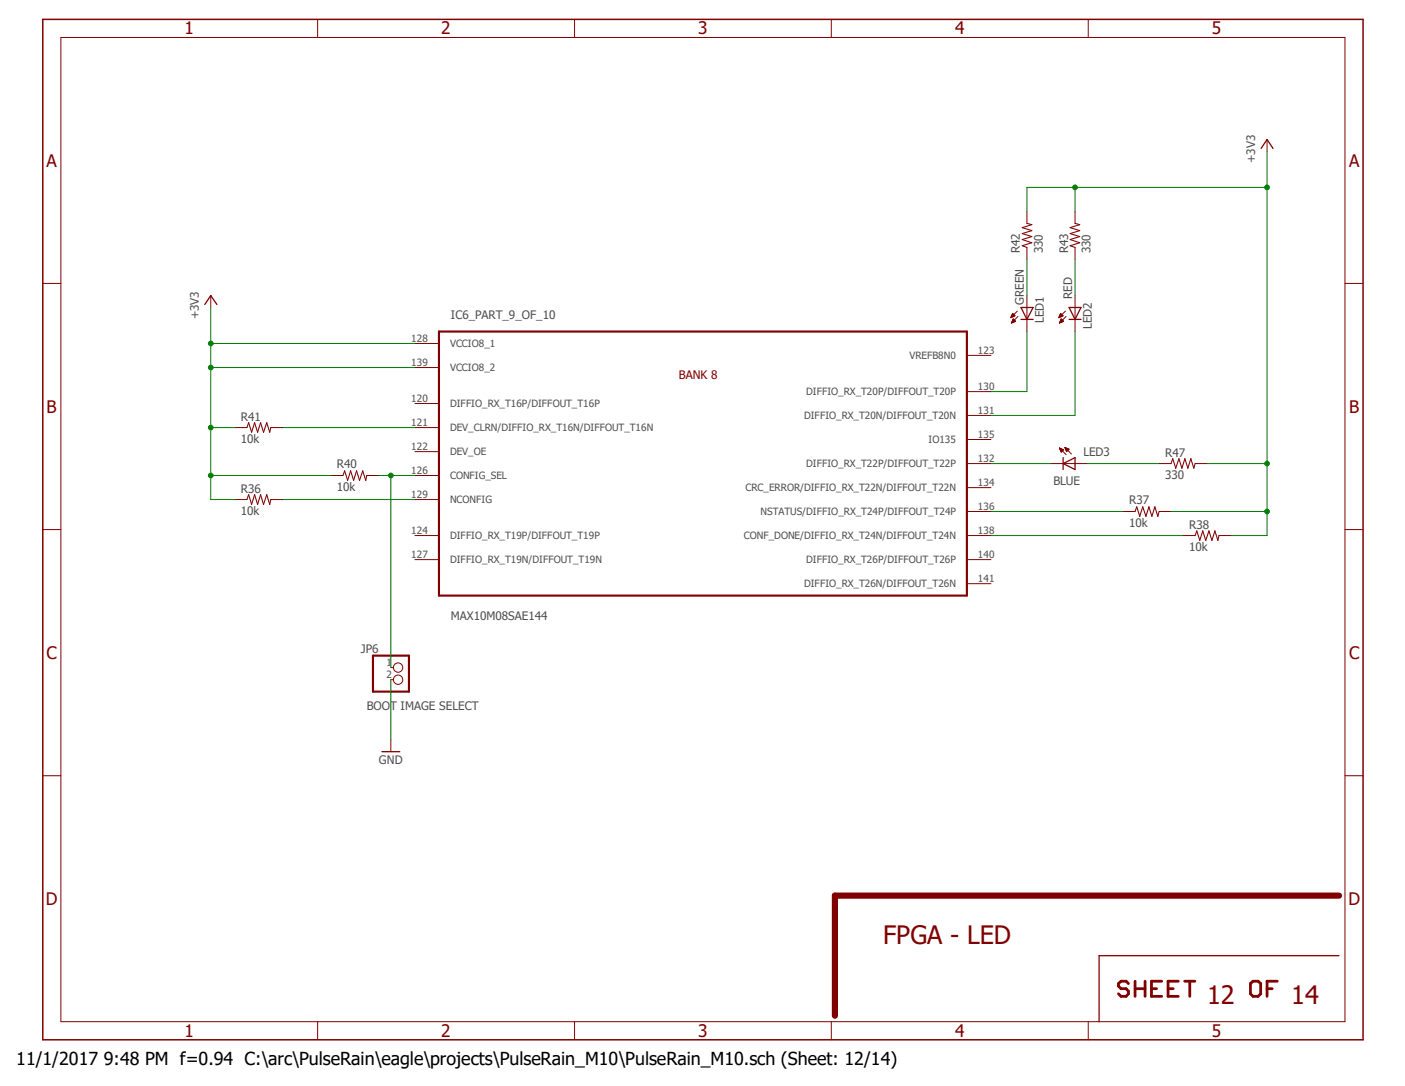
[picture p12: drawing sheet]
<svg xmlns="http://www.w3.org/2000/svg" width="279mm" height="216mm" viewBox="0 0 279 216" stroke-linecap="round" stroke-linejoin="round" font-family="sans-serif">
<path d="M8 3.6l263.4 203.7M271.4 3.6l-263.4 203.7" fill="none" stroke="#fff" stroke-width=".2"/>
<path d="M8.5 3.9h262.6v202.8h-262.6z" fill="none" stroke="#800000" stroke-width=".3"/>
<g fill="none" stroke="#800000" stroke-width=".2">
<path d="M12.1 7.5h255.4v195.6h-255.4zM63.2 3.9v3.6M114.3 3.9v3.6M165.3 3.9v3.6M216.4 3.9v3.6M252 27.7v2.4M8.5 56.3h3.6M41.9 58.8v2.3M204.2 42v2.4M204.2 49.2v2.4M204.2 58.8v7.1M213.8 42v2.4"/>
<path d="M213.8 49.2v2.4M213.8 58.8v7.1M267.5 56.3h3.6M82.5 68.3h4.8M82.5 73.1h4.8M192.3 77.9h4.8M192.3 70.7h4.8M201 63.1h.2M201.1 63h.2M201.1 62.9h.4M201.1 62.9h.6M201.1 64.2h.1"/>
<path d="M201.2 62.8h.6M201.2 64.1h.2M201.2 62.7h.5M201.2 64.1h.3M201.3 62.6h.3M201.3 64h.5M201.3 62.5h.3M201.3 62.4h.2M201.3 63.9h.6M201.3 63.8h.6M201.3 62.4h.1M201.3 63.7h.5"/>
<path d="M201.4 62.3l.4 .5-.8 .4zM201.4 63.6h.3M201.5 63.5h.1M201.5 63.4h.1M201.5 63.4l-.4 .8M201.5 63.4l.5 .5-.9 .3M202.3 61.8l-1.3 1.4M202.4 62.9l-1.3 1.3M210.6 63.1h.1M210.6 63h.3M210.7 62.9h.4M210.7 62.9h.6"/>
<path d="M210.7 64.2h.1M210.7 62.8h.7M210.7 64.1h.2M210.7 64.1h.4M210.8 62.7h.5M210.8 62.6h.4M210.8 64h.5M210.8 62.5h.3M210.8 63.9h.7M210.9 62.4h.1M210.9 63.8h.6M210.9 63.7h.5"/>
<path d="M210.9 63.6h.4M210.9 63.6h.3M211 63.5h.1M211 63.4h.1M211 63.4l-.3 .8M211 63.4l.5 .5M211.4 62.8l-.5-.5-.3 .9M211.4 62.8l-.8 .4M211.5 63.9l-.8 .3M211.9 61.8l-1.3 1.4M212 62.9l-1.3 1.3M46.7 85h2.4"/>
<path d="M46.7 99.3h2.4M53.8 85h2.5M53.8 99.3h2.5M65.8 94.5h2.4M72.9 94.5h2.5M82.5 80.2h4.8M82.5 85h4.8M82.5 89.8h4.8M82.5 94.5h4.8M82.5 99.3h4.8M192.3 82.6h4.8M192.3 92.2h4.8"/>
<path d="M192.3 96.9h4.8M192.3 87.4h4.8M209 92.2h7.2M210.7 89.1l1.3 1.3M210.7 89.1h.1M210.7 89.1l.8 .3-.5 .5M210.7 89.1l.3 .8M210.7 89.2h.4M210.7 89.2h.2M210.8 89.3h.5M210.8 89.4h.7M210.9 89.5h.6"/>
<path d="M210.9 89.6h.4M210.9 89.5h.5M210.9 89.7h.3M211 89.8h.1M211 89.9h.1M211.8 88.9l1.3 1.4M211.8 88.9l.8 .4-.5 .5zM211.8 89.1h.3M211.8 89h.1M211.8 89.2h.5M211.9 89.2h.5M211.9 89.3h.7"/>
<path d="M212 89.5h.4M212 89.4h.5M212 89.5h.3M212 89.6h.3M212.1 89.7h.1M230.5 92.2h2.4M237.7 92.2h2.3M8.5 105.3h3.6M82.5 106.5h4.8M82.5 111.3h4.8M192.3 106.5h4.8M192.3 111.3h4.8"/>
<path d="M192.3 101.7h4.8M192.3 116h4.8M223.3 101.7h2.4M230.5 101.7h2.4M235.2 106.5h2.5M242.4 106.5h2.4M267.5 105.3h3.6M77.7 132.7h.5M77.7 135.1h.5M8.5 154.2h3.6M77.7 147.1v2.3M267.5 154.2h3.6"/>
<path d="M63.2 203.1v3.6M114.3 203.1v3.6M165.3 203.1v3.6M216.4 203.1v3.6"/>
<circle cx="79.2" cy="132.7" r=".93"/>
<circle cx="79.2" cy="135.1" r=".93"/>
</g>
<path d="M266.3 178.1h-100.3v23.8" fill="none" stroke="#800000" stroke-width="1.2"/>
<g fill="none" stroke="#800000" stroke-width=".55">
<path d="M224.4 195.5l-.5-.4h-1l-.5 .4v.5l.5 .6h1l.5 .5v.5l-.5 .5h-1l-.5-.5M225.7 196.6h2M225.7 195.1v3M227.7 195.1v3M229 196.6h1M231 195.1h-2v3h2M232.3 196.6h1M234.3 195.1h-2v3h2M235.6 195.1h2M236.6 195.1v3M248.7 195.5l.5-.4h1l.5 .4v2.1l-.5 .5h-1l-.5-.5zM252 196.6h1"/>
<path d="M254 195.1h-2v3"/>
</g>
<path d="M250.8 29.5l1.2-1.8 1.2 1.8M40.7 60.5l1.2-1.7 1.2 1.7M203 61.1h2.4l-1.2 2.4zM203 63.5h2.4M212.6 63.5h2.4M212.6 61.1h2.4l-1.2 2.4zM211.4 92.2l2.4-1.2v2.3zM211.4 91v2.3M75.9 149.4h3.6M266.3 190h-47.7v13.1" fill="none" stroke="#800000" stroke-width=".25"/>
<path d="M87.3 65.9h105v52.5h-105zM74.2 130.3h7.1v7.2h-7.1z" fill="none" stroke="#800000" stroke-width=".42"/>
<path d="M204.2 44.4l1 .3-1.9 .6 1.9 .5-1.9 .6 1.9 .6-1.9 .6 1.9 .7-1.9 .6 .9 .3M213.8 44.4l.9 .3-1.9 .6 1.9 .5-1.9 .6 1.9 .6-1.9 .6 1.9 .7-1.9 .6 1 .3M49.1 99.3l.3-1 .6 2 .6-2 .6 2 .6-2 .6 2 .6-2 .6 2 .2-1M49.1 85l.3-1 .6 1.9 .6-1.9 .6 1.9 .6-1.9 .6 1.9 .6-1.9 .6 1.9 .2-.9M68.2 94.5l.3-.9 .6 1.9 .6-1.9 .6 1.9 .6-1.9 .6 1.9 .6-1.9 .6 1.9 .2-1M232.9 92.2l.3-1 .6 1.9 .6-1.9 .6 1.9 .6-1.9 .6 1.9 .6-1.9 .6 1.9 .3-.9M225.7 101.7l.4-.9 .6 1.9 .5-1.9 .7 1.9 .6-1.9 .6 1.9 .6-1.9 .6 1.9 .2-1M237.7 106.5l.3-1 .6 1.9 .6-1.9 .6 1.9 .6-1.9 .6 1.9 .6-1.9 .6 1.9 .2-.9" fill="none" stroke="#800000" stroke-width=".21"/>
<path d="M41.9 68.3h40.6M41.9 61.1v12h40.6" fill="none" stroke="#008000" stroke-width=".2"/>
<circle cx="41.9" cy="68.3" r=".46" fill="#008000"/>
<g fill="none" stroke="#008000" stroke-width=".2">
<path d="M41.9 94.5v4.8h4.8"/>
<circle cx="41.9" cy="68.3" r=".46"/>
</g>
<circle cx="41.9" cy="73.1" r=".46" fill="#008000"/>
<g fill="none" stroke="#008000" stroke-width=".2">
<path d="M41.9 73.1v21.4h23.9"/>
<circle cx="41.9" cy="73.1" r=".46"/>
</g>
<circle cx="41.9" cy="94.5" r=".46" fill="#008000"/>
<g fill="none" stroke="#008000" stroke-width=".2">
<path d="M41.9 85h4.8"/>
<circle cx="41.9" cy="94.5" r=".46"/>
</g>
<circle cx="41.9" cy="85" r=".46" fill="#008000"/>
<g fill="none" stroke="#008000" stroke-width=".2">
<path d="M252 30.1v76.4h-7.2M232.9 101.7h19.1"/>
<circle cx="41.9" cy="85" r=".46"/>
</g>
<circle cx="252" cy="101.7" r=".46" fill="#008000"/>
<g fill="none" stroke="#008000" stroke-width=".2">
<path d="M213.8 37.3h-9.6v4.7"/>
<circle cx="252" cy="101.7" r=".46"/>
</g>
<circle cx="252" cy="37.3" r=".46" fill="#008000"/>
<g fill="none" stroke="#008000" stroke-width=".2">
<path d="M252 37.3h-38.2v4.7"/>
<circle cx="252" cy="37.3" r=".46"/>
</g>
<circle cx="213.8" cy="37.3" r=".46" fill="#008000"/>
<g fill="none" stroke="#008000" stroke-width=".2">
<path d="M240 92.2h12"/>
<circle cx="213.8" cy="37.3" r=".46"/>
</g>
<circle cx="252" cy="92.2" r=".46" fill="#008000"/>
<g fill="none" stroke="#008000" stroke-width=".2">
<path d="M56.3 99.3h26.2M75.4 94.5h7.1M77.7 94.5v38.2M197.1 101.7h26.2M197.1 106.5h38.1"/>
<circle cx="252" cy="92.2" r=".46"/>
</g>
<circle cx="77.7" cy="94.5" r=".46" fill="#008000"/>
<g fill="none" stroke="#008000" stroke-width=".2">
<path d="M204.2 51.6v7.2M213.8 51.6v7.2M204.2 65.9v12h-7.1M213.8 65.9v16.7h-16.7M56.3 85h26.2M197.1 92.2h11.9M216.2 92.2h14.3M77.7 135.1v12"/>
<circle cx="77.7" cy="94.5" r=".46"/>
</g>
<g font-size="5" fill="#800000">
<text x="175.6" y="187.6">FPGA - LED</text>
<text x="240" y="199.6">12</text>
<text x="256.7" y="199.6">14</text>
</g>
<text font-size="3.6" x="3.2" y="211.7">11/1/2017 9:48 PM f=0.94 C:\arc\PulseRain\eagle\projects\PulseRain_M10\PulseRain_M10.sch (Sheet: 12/14)</text>
<g font-size="3.4" fill="#800000">
<text x="36.7" y="6.9">1</text>
<text x="87.8" y="6.9">2</text>
<text x="138.9" y="6.9">3</text>
<text x="190" y="6.9">4</text>
<text x="241" y="6.9">5</text>
<text x="9.3" y="33.1">A</text>
<text x="268.3" y="33.1">A</text>
<text x="9.3" y="82">B</text>
<text x="268.3" y="82">B</text>
<text x="9.3" y="131">C</text>
<text x="268.3" y="131">C</text>
<text x="9.1" y="179.9">D</text>
<text x="268.1" y="179.9">D</text>
<text x="36.7" y="206.2">1</text>
<text x="87.8" y="206.2">2</text>
<text x="138.9" y="206.2">3</text>
<text x="190" y="206.2">4</text>
<text x="241" y="206.2">5</text>
</g>
<g font-size="2.3" fill="#505050">
<text x="249.6" y="32.5" transform="rotate(-90 249.6 32.5)">+3V3</text>
<text x="202.8" y="50.4" transform="rotate(-90 202.8 50.4)">R42</text>
<text x="207.4" y="50.4" transform="rotate(-90 207.4 50.4)">330</text>
<text x="212.4" y="50.4" transform="rotate(-90 212.4 50.4)">R43</text>
<text x="216.9" y="50.4" transform="rotate(-90 216.9 50.4)">330</text>
<text x="213.2" y="59.5" transform="rotate(-90 213.2 59.5)">RED</text>
<text x="39.5" y="63.5" transform="rotate(-90 39.5 63.5)">+3V3</text>
<text x="89.7" y="63.5">IC6_PART_9_OF_10</text>
<text x="203.6" y="60.7" transform="rotate(-90 203.6 60.7)">GREEN</text>
<text x="207.6" y="64.2" transform="rotate(-90 207.6 64.2)">LED1</text>
<text x="217.1" y="65.4" transform="rotate(-90 217.1 65.4)">LED2</text>
<text x="47.9" y="83.6">R41</text>
<text x="47.9" y="88.1">10k</text>
<text x="67" y="93.1">R40</text>
<text x="215.4" y="90.7">LED3</text>
<text x="231.7" y="95.3">330</text>
<text x="231.7" y="90.8">R47</text>
<text x="47.9" y="97.9">R36</text>
<text x="67" y="97.7">10k</text>
<text x="209.5" y="96.4">BLUE</text>
<text x="224.5" y="100.3">R37</text>
<text x="47.9" y="102.4">10k</text>
<text x="224.5" y="104.8">10k</text>
<text x="236.5" y="105.1">R38</text>
<text x="236.5" y="109.6">10k</text>
<text x="89.7" y="123.2">MAX10M08SAE144</text>
<text x="71.8" y="129.8">JP6</text>
<text x="72.9" y="141.1">BOOT IMAGE SELECT</text>
<text x="75.4" y="151.8">GND</text>
</g>
<text font-size="2.3" fill="#800000" x="135" y="75.4">BANK 8</text>
<g font-size="2" fill="#505050">
<text x="81.8" y="67.9">128</text>
<text x="89.5" y="69">VCCIO8_1</text>
<text x="180.8" y="71.4">VREFB8N0</text>
<text x="194.5" y="70.4">123</text>
<text x="81.8" y="72.7">139</text>
<text x="89.5" y="73.8">VCCIO8_2</text>
<text x="194.5" y="77.5">130</text>
<text x="81.8" y="79.9">120</text>
<text x="89.5" y="80.9">DIFFIO_RX_T16P/DIFFOUT_T16P</text>
<text x="159.9" y="83.4">DIFFIO_RX_T20N/DIFFOUT_T20N</text>
<text x="160.3" y="78.6">DIFFIO_RX_T20P/DIFFOUT_T20P</text>
<text x="194.5" y="82.3">131</text>
<text x="81.8" y="84.7">121</text>
<text x="81.8" y="89.4">122</text>
<text x="89.5" y="85.7">DEV_CLRN/DIFFIO_RX_T16N/DIFFOUT_T16N</text>
<text x="184.7" y="88.1">IO135</text>
<text x="194.5" y="87">135</text>
<text x="81.8" y="94.2">126</text>
<text x="89.5" y="90.5">DEV_OE</text>
<text x="89.5" y="95.2">CONFIG_SEL</text>
<text x="160.3" y="92.9">DIFFIO_RX_T22P/DIFFOUT_T22P</text>
<text x="194.5" y="91.8">132</text>
<text x="81.8" y="99">129</text>
<text x="89.5" y="100">NCONFIG</text>
<text x="148.3" y="97.7">CRC_ERROR/DIFFIO_RX_T22N/DIFFOUT_T22N</text>
<text x="194.5" y="96.6">134</text>
<text x="194.5" y="101.4">136</text>
<text x="81.8" y="106.1">124</text>
<text x="89.5" y="107.2">DIFFIO_RX_T19P/DIFFOUT_T19P</text>
<text x="147.9" y="107.2">CONF_DONE/DIFFIO_RX_T24N/DIFFOUT_T24N</text>
<text x="151.3" y="102.4">NSTATUS/DIFFIO_RX_T24P/DIFFOUT_T24P</text>
<text x="194.5" y="106.1">138</text>
<text x="81.8" y="110.9">127</text>
<text x="89.5" y="112">DIFFIO_RX_T19N/DIFFOUT_T19N</text>
<text x="160.3" y="112">DIFFIO_RX_T26P/DIFFOUT_T26P</text>
<text x="194.5" y="110.9">140</text>
<text x="159.9" y="116.8">DIFFIO_RX_T26N/DIFFOUT_T26N</text>
<text x="194.5" y="115.7">141</text>
<text x="76.8" y="132.4">1</text>
<text x="76.8" y="134.8">2</text>
</g>
</svg>
